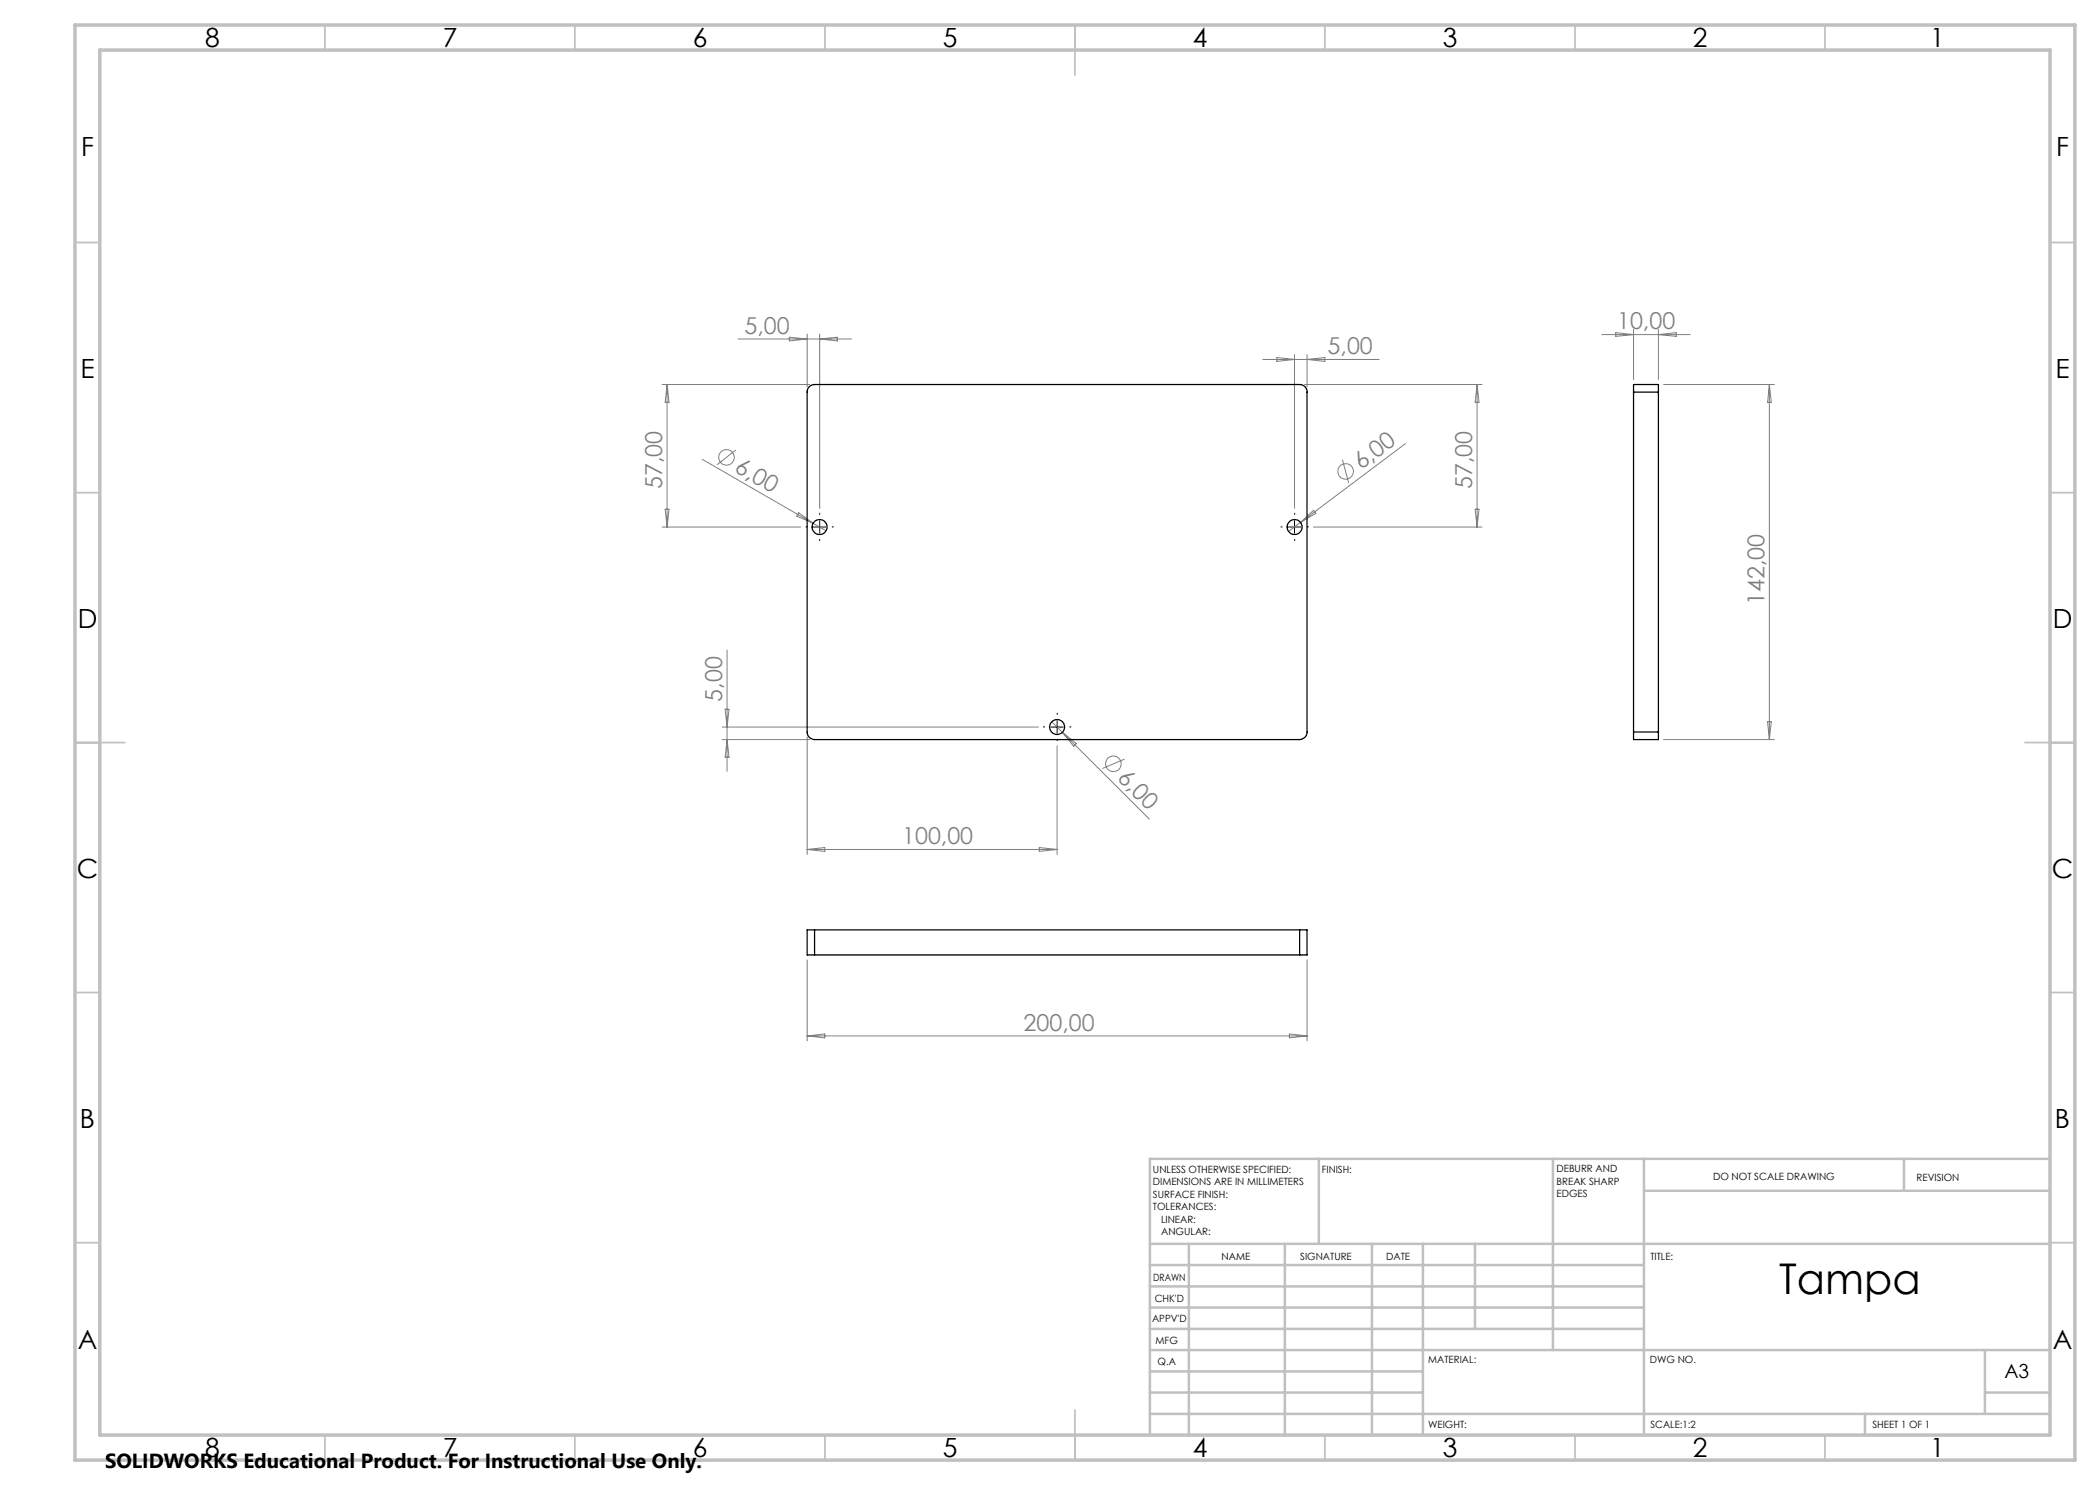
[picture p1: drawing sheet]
<svg xmlns="http://www.w3.org/2000/svg" width="420mm" height="297mm" viewBox="0 0 420 297" stroke-linecap="round" stroke-linejoin="round" font-family="sans-serif">
<g fill="none" stroke="#808080" stroke-width=".2">
<path d="M132.4 76.9h29.5M133.4 76.9l.4 3.6h-.8zM133.4 76.9v28.5M147.6 67.8h22.7M157.9 67.4l3.5 .4-3.5 .4zM161.4 66.8v10.6M163.9 66.8v34.9M163.9 67.8l3.6-.4v.8zM252.6 71.9h23.2M255.4 71.5l3.5 .4-3.5 .4zM258.9 70.9v30.8M260.9 76.9h35.5"/>
<path d="M261.4 70.9v6.5M261.4 71.9l3.6-.4v.8zM295.4 76.9v28.5M295.4 76.9l.4 3.6h-.8zM320.4 66.9h17.6M323.1 66.5l3.6 .4-3.6 .4zM326.7 65.9v10M331.7 65.9v10M331.7 66.9l3.5-.4v.8zM332.7 76.9h22.2M353.9 76.9l.4 3.6h-.8zM353.9 76.9v71"/>
<path d="M140.4 91.9l24.8 14.2M147.2 90l-3.8 3M268.5 92l1.2 4.6M281.1 88.7l-21 15.8M132.4 105.4h27.8M133 101.8h.8l-.4 3.6zM159.7 102.5l2.9 2.2-3.3-1.5zM260.1 104.5l-2.4 1.8M260.1 104.5l2.6-2.4 .5 .6zM262.7 105.4h33.7M295 101.8h.8l-.4 3.6zM145.4 130v24.3"/>
<path d="M144.4 145.4h63.3M144.4 147.9h17.5M145 141.8h.8l-.4 3.6zM145.4 147.9l.4 3.5h-.8zM161.4 147.4v23.5M210.4 144.4l19.5 19.4M211.4 149.2v21.7M212.5 146.5l2.8 2.2-.6 .6zM224.9 151.8l-4.4 1.9M332.7 147.9h22.2M353.5 144.4h.8l-.4 3.5zM161.4 169.9h50"/>
<path d="M161.4 169.9l3.6-.4v.8zM207.9 169.5l3.5 .4-3.5 .4zM161.4 192v16.2M261.4 192v16.2M161.4 207.2l3.6-.4v.8zM161.4 207.2h100M257.9 206.8l3.5 .4-3.5 .4z"/>
<circle cx="145.3" cy="91.5" r="1.55"/>
<circle cx="269.1" cy="94.3" r="1.56"/>
<circle cx="222.7" cy="152.8" r="1.56"/>
</g>
<path d="M161.4 105.4h-.2M163.9 102.9v-.3M163.9 107.9v.2M166.4 105.4h.3M256.4 105.4h-.2M258.9 102.9v-.3M258.9 107.9v.2M261.4 105.4h.3M208.9 145.4h-.2M211.4 142.9v-.3M211.4 147.9v.2M213.9 145.4h.3" fill="none" stroke="#000" stroke-width=".2" stroke-dasharray="15.2 1.3 1.3 1.3"/>
<path d="M162.7 105.4h2.5M163.9 104.1v2.5M257.7 105.4h2.5M258.9 104.1v2.5M210.2 145.4h2.5M211.4 144.1v2.5" fill="none" stroke="#000" stroke-width=".2"/>
<g fill="none" stroke="#c0c0c0" stroke-width=".35">
<path d="M65 5v5M115 5v5M165 5v5M215 5v10M265 5v5M315 5v5M365 5v5M15 48.5h5M410 48.5h5M15 98.5h5M410 98.5h5M15 148.5h10"/>
<path d="M405 148.5h10M15 198.5h5M410 198.5h5M15 248.5h5M410 248.5h5M65 287v5M115 287v5M165 287v5M215 282v10M265 287v5M315 287v5M365 287v5"/>
</g>
<g fill="none" stroke="#c0c0c0" stroke-width=".5">
<path d="M263.8 231.8v17M310.6 231.8v38.2M328.8 231.8v55.2M328.8 238.2h81.2M380.8 231.8v6.4M410 231.8h-180v55.2M230 248.8h180M230 257.3h98.8M230 253h98.8M237.8 248.8v38.2M257 248.8v38.2M274.4 248.8v38.2"/>
<path d="M284.6 248.8v38.2M295 248.8v17M230 265.8h98.8M230 261.5h98.8M230 278.5h54.6M230 274.3h54.6M230 270h180M397 278.5h13M397 270v12.8M230 282.8h180M373 282.8v4.2"/>
</g>
<path d="M15 5h400v287h-400zM20 10h390v277h-390z" fill="none" stroke="#c0c0c0" stroke-width=".7"/>
<g fill="none" stroke="#000" stroke-width=".25">
<path d="M161.9 77.3l.4-.3 .6-.1h97a1.45 1.45 0 0 1 1.5 1.5v68a1.51 1.51 0 0 1-1.5 1.5h-97a1.51 1.51 0 0 1-1.5-1.5v-68.3zM326.7 78.4v-1.5h5v1.5M326.7 78.4v68M326.7 78.4h5M331.7 78.4v68M326.7 146.4v1.5h5v-1.5M326.7 146.4h5M162.9 186h-1.5v5h1.5M162.9 186v5M162.9 186h97M162.9 191h97M259.9 186h1.5v5h-1.5"/>
<path d="M259.9 186v5"/>
<circle cx="163.9" cy="105.4" r="1.51"/>
<circle cx="258.9" cy="105.4" r="1.51"/>
<circle cx="211.4" cy="145.4" r="1.5"/>
</g>
<text font-size="8.5" x="355.9" y="258.8">Tampa</text>
<g font-size="5.3">
<text x="41" y="9.5">8</text>
<text x="88.5" y="9.5">7</text>
<text x="138.5" y="9.5">6</text>
<text x="188.5" y="9.5">5</text>
<text x="238.5" y="9.5">4</text>
<text x="288.5" y="9.5">3</text>
<text x="338.5" y="9.5">2</text>
<text x="386" y="9.5">1</text>
<text x="16.2" y="31.3">F</text>
<text x="411.2" y="31.3">F</text>
<text x="16.1" y="75.5">E</text>
<text x="411.1" y="75.5">E</text>
<text x="15.5" y="125.5">D</text>
<text x="410.5" y="125.5">D</text>
<text x="15.4" y="175.5">C</text>
<text x="410.4" y="175.5">C</text>
<text x="16" y="225.5">B</text>
<text x="411" y="225.5">B</text>
<text x="15.5" y="269.8">A</text>
<text x="410.5" y="269.8">A</text>
<text x="41" y="291.5">8</text>
<text x="88.5" y="291.5">7</text>
<text x="138.5" y="291.5">6</text>
<text x="188.5" y="291.5">5</text>
<text x="238.5" y="291.5">4</text>
<text x="288.5" y="291.5">3</text>
<text x="338.5" y="291.5">2</text>
<text x="386" y="291.5">1</text>
</g>
<g font-size="4.7" fill="#808080">
<text x="323.4" y="65.9">10,00</text>
<text x="148.9" y="66.8">5,00</text>
<text x="265.5" y="70.9">5,00</text>
<text x="146.7" y="94.2" transform="rotate(30 146.7 94.2)">6,00</text>
<text x="272.2" y="94.1" transform="rotate(-37 272.2 94.1)">6,00</text>
<text x="132.4" y="97.9" transform="rotate(-90 132.4 97.9)">57,00</text>
<text x="294.4" y="97.9" transform="rotate(-90 294.4 97.9)">57,00</text>
<text x="352.9" y="121" transform="rotate(-90 352.9 121)">142,00</text>
<text x="144.4" y="140.3" transform="rotate(-90 144.4 140.3)">5,00</text>
<text x="223.3" y="155.8" transform="rotate(45 223.3 155.8)">6,00</text>
<text x="180.4" y="168.9">100,00</text>
<text x="204.7" y="206.1">200,00</text>
</g>
<text font-size="4.1" x="21" y="293.7">SOLIDWORKS Educational Product. For Instructional Use Only.</text>
<text font-size="3.9" x="400.9" y="275.5">A3</text>
<g font-size="2">
<text x="230.6" y="234.6">UNLESS OTHERWISE SPECIFIED:</text>
<text x="230.6" y="237.1">DIMENSIONS ARE IN MILLIMETERS</text>
<text x="230.6" y="239.6">SURFACE FINISH:</text>
<text x="264.4" y="234.6">FINISH:</text>
<text x="311.3" y="234.5">DEBURR AND</text>
<text x="311.3" y="237">BREAK SHARP</text>
<text x="311.3" y="239.5">EDGES</text>
<text x="342.6" y="236">DO NOT SCALE DRAWING</text>
<text x="383.3" y="236.2">REVISION</text>
<text x="230.6" y="242.1">TOLERANCES:</text>
<text x="232.2" y="244.6">LINEAR:</text>
<text x="232.2" y="247.1">ANGULAR:</text>
<text x="244.3" y="252">NAME</text>
<text x="260" y="251.9">SIGNATURE</text>
<text x="277.2" y="251.9">DATE</text>
<text x="330.1" y="251.9">TITLE:</text>
<text x="230.6" y="256.1">DRAWN</text>
<text x="230.9" y="260.3">CHK'D</text>
<text x="230.4" y="264.4">APPV'D</text>
<text x="231.1" y="268.8">MFG</text>
<text x="231.5" y="273">Q.A</text>
<text x="285.6" y="272.5">MATERIAL:</text>
<text x="330" y="272.5">DWG NO.</text>
<text x="285.6" y="285.5">WEIGHT:</text>
<text x="330.1" y="285.6">SCALE:1:2</text>
<text x="374.5" y="285.6">SHEET 1 OF 1</text>
</g>
</svg>
